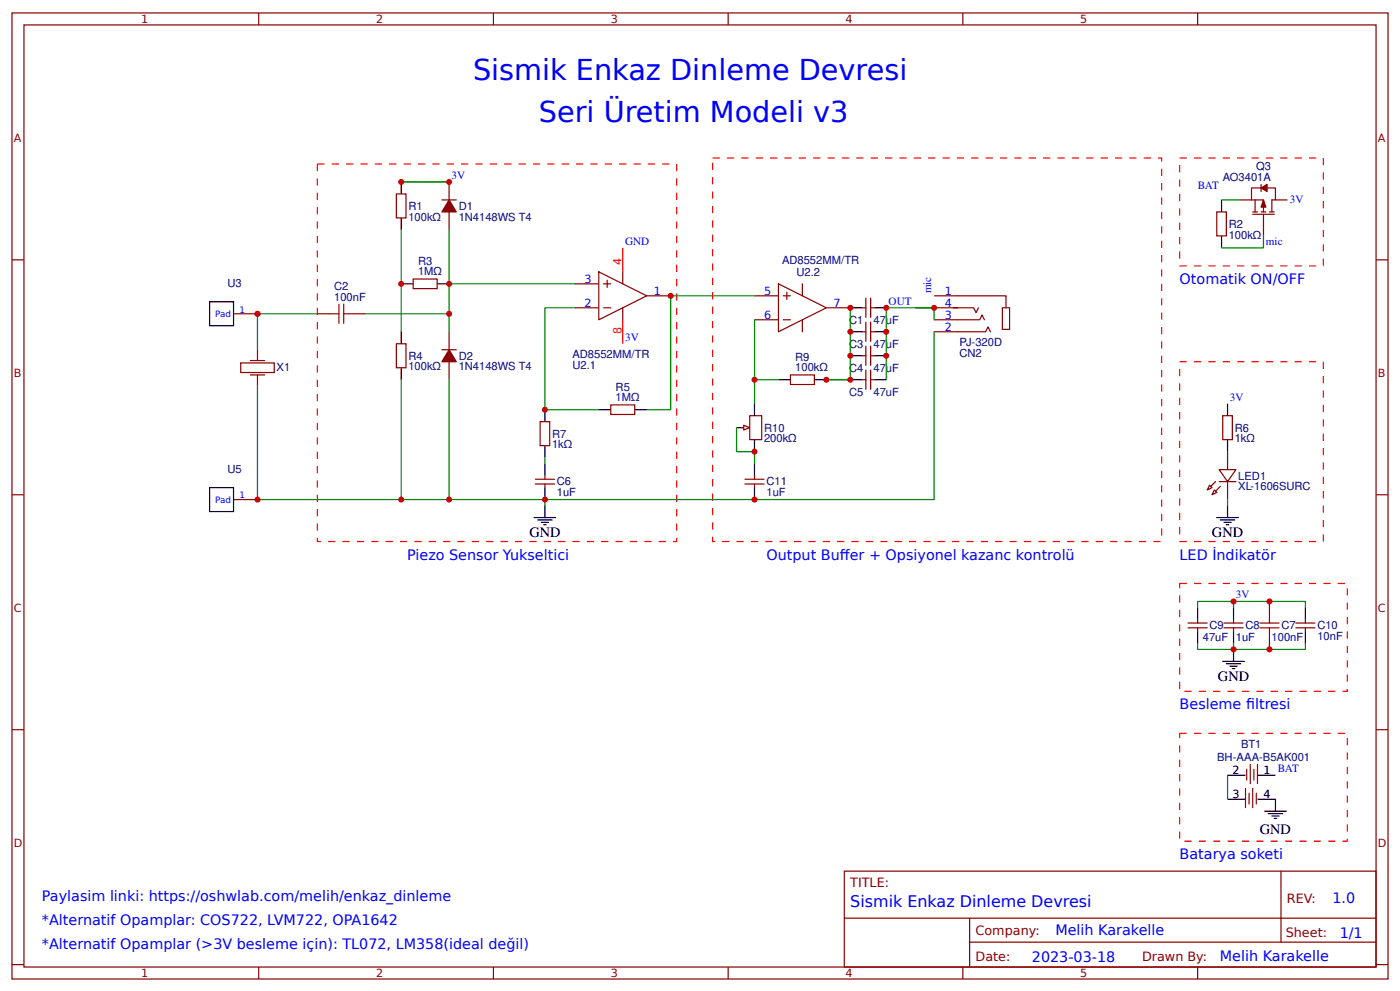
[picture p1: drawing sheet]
<svg xmlns="http://www.w3.org/2000/svg" width="309mm" height="219mm" viewBox="0 0 309 219" stroke-linecap="round" stroke-linejoin="round" font-family="sans-serif">
<g fill="none" stroke="#800" stroke-width=".26">
<path d="M2.6 2.9h304.1v213.2h-304.1zM5.3 5.5h298.7v208h-298.7zM57.1 2.9v2.6M109 2.9v2.6M160.9 2.9v2.6M212.7 2.9v2.6M264.6 2.9v2.6M2.6 57.4h2.7M87.6 42.8h2.1v5.3h-2.1zM97.6 44.1h3.2M99.2 40.2v3.9M99.2 46.8v3.9"/>
<path d="M268.8 46.8h2.1v5.3h-2.1zM273.8 44.1h2.7M276.5 44.1h2.6v2.7M276.8 47.3h4.7M276.8 46.8h1M277.3 44.1v2.7M278.6 41.5h-2.1v2.6M278.6 46.8h1.1M278.6 40.7v1.6M279.1 47.3v4.8M279.9 41.5h1.9v2.6h-.8v2.7M280.5 46.8h1"/>
<path d="M281.8 44.1h2.6M304 57.4h2.7M51.6 69.3h5.3M70.1 69.3h2.7M78.1 69.3h2.6M87.6 75.9h2.1v5.3h-2.1zM91.3 61.6h5.3v2.1h-5.3zM97.6 77.2h3.2M99.2 73.2v4M99.2 79.9v3.9M127 67.9h5.3M127 62.7h5.3"/>
<path d="M132.3 60l10.6 5.3-10.6 5.3zM133.3 67.9h1.6M133.3 62.7h1.6M134.1 61.9v1.5M137.6 60v2.7M137.6 67.9v2.7M142.9 65.3h5.3M166.7 65.3h5.3M166.7 70.6h5.3M172 62.7l10.6 5.2-10.6 5.3zM173 65.3h1.6M173 70.6h1.6"/>
<path d="M173.8 64.5v1.6M177.3 62.7v2.6M177.3 70.6v2.6M182.6 67.9h5.3M190.5 67.9h.8M190.5 73.2h.8M190.5 78.5h.8M191.3 65.8v4.3M191.3 71.1v4.3M191.3 76.4v4.2M192.4 65.8v4.3M192.4 71.1v4.3"/>
<path d="M192.4 76.4v4.2M192.4 67.9h.7M192.4 73.2h.7M192.4 78.5h.7M206.4 73.2h11.4l.5-1 .5 1M206.4 70.6h10l.6-1.1 .5 1.1M206.4 65.3h15.8v2.6M206.4 67.9h5.3M210.6 67.9h4.5l.5 1.1 .6-1.1M221.5 67.9h1.5v4.8h-1.5zM119.3 93.1h2.1v5.3h-2.1zM134.9 89.4h5.3v2.1h-5.3z"/>
<path d="M163.8 94.4h1.3M165.6 91.8h2.7v5.2h-2.7zM190.5 83.8h.8M191.3 81.7v4.2M192.4 81.7v4.2M192.4 83.8h.7M270.1 91.8h2.2v5.2h-2.2zM271.2 99.7v4M2.6 109.2h2.7M51.6 110.3h5.3M118.3 106.8h4.2M118.3 105.8h4.2"/>
<path d="M120.4 105v.8M120.4 106.8v.8M164.6 106.8h4.2M164.6 105.8h4.2M166.7 105v.8M166.7 106.8v.8M267.2 107.1l.6 .5-1.1 .6zM268.3 108.2l.5 .5-1 .5zM269.3 103.7h3.7l-1.8 2.6zM269.3 106.3h3.7M271.2 106.3v4M304 109.2h2.7"/>
<path d="M262.5 138.6h4.2M262.5 137.5h4.2M264.6 136.7v.8M264.6 138.6v.8M270.4 138.6h4.2M270.4 137.5h4.2M272.5 136.7v.8M272.5 138.6v.8M280.5 132.8v2.6M286.3 138.6h4.2M286.3 137.5h4.2M288.4 136.7v.8"/>
<path d="M288.4 138.6v.8M280.5 140.7v2.7M2.6 161.1h2.7M275.2 174v4.3M275.4 169.8v2.4M276 175.1v2.4M276.2 168.8v4.2M276.8 174v4.3M277 169.8v2.4M277.5 175.1v2.4M277.8 168.8v4.2M304 161.1h2.7"/>
<path d="M186.5 192.3h117.5v21.2h-117.5zM283 192.3v15.7M2.6 212.9h2.7M57.1 213.5v2.6M109 213.5v2.6M160.9 213.5v2.6M186.6 202.7h117.3M212.7 213.5v2.6M214.2 208h89.7M214.2 202.7v10.6M264.6 213.5v2.6M304 212.9h2.7"/>
</g>
<g fill="#800" stroke="#800" stroke-width=".26">
<path d="M99.2 44.1l1.6 2.7h-3.2z"/>
<path d="M99.2 77.2l1.6 2.7h-3.2z"/>
<path d="M269.6 107.4l-1 1z"/>
<path d="M268.6 106.3l-1.1 1.1z"/>
<path d="M279.1 44.1l.6 1.6h-1.1z"/>
<path d="M278.6 41.5l1.3-.8v1.6z"/>
</g>
<g fill="none" stroke="#000" stroke-width=".26">
<path d="M88.6 40.2v2.6M88.6 48.1v2.6M269.9 44.1v2.7M269.9 52.1v2.6M46.3 66.6h5.3v5.3h-5.3zM88.6 73.2v2.7M88.6 62.7h2.7M96.6 62.7h2.6M187.9 67.9h2.6M187.9 73.2h2.6M187.9 78.5h2.6M193.1 67.9h2.7"/>
<path d="M193.1 73.2h2.7M193.1 78.5h2.7M88.6 81.2v2.6M120.4 90.4v2.7M120.4 98.4v2.6M132.3 90.4h2.6M140.2 90.4h2.7M162.7 94.4h2.7M166.7 89.1v2.7M166.7 97v2.7M187.9 83.8h2.6M193.1 83.8h2.7"/>
<path d="M271.2 89.1v2.7M271.2 97v2.7M46.3 107.6h5.3v5.3h-5.3zM118 114.2h4.8M118.8 114.8h3.2M119.6 115.3h1.6M120.1 115.8h.5M120.4 102.3v2.7M120.4 107.6v2.7M120.4 111.6v2.6M166.7 102.3v2.7M166.7 107.6v2.7"/>
<path d="M268.8 114.2h4.8M269.6 114.8h3.2M270.4 115.3h1.6M270.9 115.8h.6M271.2 111.6v2.6M264.6 134.1v2.6M264.6 139.4v2.6M272.5 134.1v2.6M272.5 139.4v2.6M288.4 134.1v2.6M288.4 139.4v2.6M270.1 146h4.8"/>
<path d="M270.9 146.5h3.2M271.7 147.1h1.6M272.3 147.6h.5M272.5 143.4v2.6M271.2 176.4h4M271.2 171.1h4M277.8 176.4h4v2.7M277.8 171.1h4M279.4 179.1h4.8M280.2 179.6h3.2M281 180.1h1.6M281.5 180.7h.5"/>
</g>
<g fill="none" stroke="#080" stroke-width=".26">
<path d="M88.6 40.2h10.6M88.6 50.7v22.5M99.2 50.7v22.5M269.9 44.1h3.9M279.1 52.1v2.6h-9.2M70.1 69.3h-13.2v7.9M80.7 69.3h18.5M99.2 62.7h27.8M127 67.9h-6.6v22.5h11.9M166.7 65.3h-18.5v25.1h-5.3M166.7 70.6v18.5M187.9 67.9v15.9h-5.3"/>
<path d="M202.4 67.9h4h-10.6v15.9M206.4 73.2v37.1h-86M206.4 67.9v2.7M56.9 85.1v25.2h31.7M88.6 83.8v26.5M99.2 83.8v26.5h-10.6M166.7 83.8h5.3M99.2 110.3h21.2M120.4 101v1.3M120.4 110.3v1.3M271.2 110.3v1.3M264.6 134.1v-1.3h7.9v1.3"/>
<path d="M272.5 132.8h15.9v1.3M264.6 142v1.4h7.9v-1.4M288.4 142v1.4h-15.9M271.2 171.1v5.3"/>
</g>
<path d="M72.8 69.3h2.1M74.9 67.2v4.2M75.9 69.3h2.2M75.9 67.2v4.2M278.3 138.6h4.3M278.3 137.5h4.3M280.5 135.4v2.1M280.5 138.6v2.1" fill="none" stroke="#a00000" stroke-width=".26"/>
<path d="M55.3 79.6h3.2M56.9 77.2v2.4M53.2 80.1h7.4v2.1h-7.4zM55.3 82.8h3.2M56.9 82.7v2.4" fill="none" stroke="#840000" stroke-width=".26"/>
<path d="M70.1 36.2h79.4v83.3h-79.4zM157.4 34.9h99.2v84.6h-99.2zM260.6 79.9h31.8v39.6h-31.8z" fill="none" stroke="#f00" stroke-width=".26" stroke-dasharray="1.6 1.6" stroke-linecap="butt"/>
<path d="M137.6 54.7v5.3M137.6 70.6v5.3" fill="none" stroke="#f00" stroke-width=".26"/>
<path d="M164.3 93.9l1.3 .5-1.3 .5z" fill="#efefef" stroke="#800" stroke-width=".26"/>
<path d="M172 83.8h2.6M179.9 83.8h2.7" fill="none" stroke="#000" stroke-width=".26"/>
<path d="M174.6 82.8h5.3v2.1h-5.3z" fill="none" stroke="#800" stroke-width=".26"/>
<path d="M162.7 94.4v5.3h4v2.6M182.6 83.8h5.3" fill="none" stroke="#080" stroke-width=".26"/>
<path d="M260.6 34.9h31.8v23.8h-31.8zM260.6 128.8h37.1v23.8h-37.1zM260.6 161.9h37.1v23.8h-37.1z" fill="none" stroke="#f00" stroke-width=".26" stroke-dasharray="1.6 1.6" stroke-linecap="butt"/>
<g fill="#c00">
<circle cx="88.6" cy="40.2" r=".66"/>
<circle cx="99.2" cy="40.2" r=".66"/>
<circle cx="99.2" cy="69.3" r=".66"/>
<circle cx="187.9" cy="78.5" r=".66"/>
<circle cx="99.2" cy="110.3" r=".66"/>
<circle cx="88.6" cy="110.3" r=".66"/>
<circle cx="99.2" cy="62.7" r=".66"/>
<circle cx="88.6" cy="62.7" r=".66"/>
<circle cx="56.9" cy="69.3" r=".66"/>
<circle cx="56.9" cy="110.3" r=".66"/>
<circle cx="148.2" cy="65.3" r=".66"/>
<circle cx="187.9" cy="67.9" r=".66"/>
<circle cx="187.9" cy="73.2" r=".66"/>
<circle cx="120.4" cy="110.3" r=".66"/>
<circle cx="120.4" cy="90.4" r=".66"/>
<circle cx="272.5" cy="143.4" r=".66"/>
<circle cx="272.5" cy="132.8" r=".66"/>
<circle cx="280.5" cy="132.8" r=".66"/>
<circle cx="280.5" cy="143.4" r=".66"/>
<circle cx="195.8" cy="67.9" r=".66"/>
<circle cx="195.8" cy="73.2" r=".66"/>
<circle cx="195.8" cy="78.5" r=".66"/>
<circle cx="206.4" cy="67.9" r=".66"/>
<circle cx="166.7" cy="83.8" r=".66"/>
<circle cx="187.9" cy="83.8" r=".66"/>
<circle cx="182.6" cy="83.8" r=".66"/>
<circle cx="166.7" cy="110.3" r=".66"/>
<circle cx="166.7" cy="99.7" r=".66"/>
</g>
<g font-size="6.3" fill="#00f">
<text x="104.5" y="17.7">Sismik Enkaz Dinleme Devresi</text>
<text x="119.1" y="26.9">Seri Üretim Modeli v3</text>
</g>
<text font-size="3.5" fill="#00f" x="187.9" y="200.2">Sismik Enkaz Dinleme Devresi</text>
<g font-size="3.2" fill="#00f">
<text x="260.6" y="62.7">Otomatik ON/OFF</text>
<text x="90" y="123.5">Piezo Sensor Yukseltici</text>
<text x="169.3" y="123.5">Output Bufer + Opsiyonel kazanc kontrolü</text>
<text x="185.5" y="123.5">f</text>
<text x="260.6" y="123.5">LED İndikatör</text>
<text x="260.6" y="156.6">Besleme fltresi</text>
<text x="275.3" y="156.6">i</text>
<text x="260.6" y="189.7">Batarya soketi</text>
<text x="9.3" y="198.9">Paylasim linki: https://oshwlab.com/melih/enkaz_dinleme</text>
<text x="294.4" y="199.2">1.0</text>
<text x="9.3" y="204.2">*Alternatif Opamplar: COS722, LVM722, OPA1642</text>
<text x="9.3" y="209.5">*Alternatif Opamplar (&gt;3V besleme için): TL072, LM358(ideal değil)</text>
<text x="233.2" y="206.4">Melih Karakelle</text>
<text x="296" y="207">1/1</text>
<text x="228" y="212.3">2023-03-18</text>
<text x="269.5" y="212.2">Melih Karakelle</text>
</g>
<g font-size="3.2">
<text x="116.9" y="118.5">GND</text>
<text x="267.8" y="118.5">GND</text>
<text x="269.1" y="150.2">GND</text>
<text x="278.3" y="184.1">GND</text>
</g>
<g font-size="2.8" fill="#800">
<text x="187.9" y="195.7">TITLE:</text>
<text x="284.3" y="199.2">REV:</text>
<text x="215.5" y="206.4">Company:</text>
<text x="284.1" y="206.9">Sheet:</text>
<text x="215.5" y="212.1">Date:</text>
<text x="252.3" y="212.2">Drawn By:</text>
</g>
<g font-size="2.5" fill="#800">
<text x="31.2" y="5.1">1</text>
<text x="83.1" y="5.1">2</text>
<text x="134.9" y="5.1">3</text>
<text x="186.8" y="5.1">4</text>
<text x="238.7" y="5.1">5</text>
<text x="3" y="31.4">A</text>
<text x="304.4" y="31.4">A</text>
<text x="3" y="83.3">B</text>
<text x="304.4" y="83.3">B</text>
<text x="3" y="135.1">C</text>
<text x="304.4" y="135.1">C</text>
<text x="3" y="187">D</text>
<text x="304.4" y="187">D</text>
<text x="31.2" y="215.7">1</text>
<text x="83.1" y="215.7">2</text>
<text x="134.9" y="215.7">3</text>
<text x="186.8" y="215.7">4</text>
<text x="238.7" y="215.7">5</text>
</g>
<g font-size="2.5" fill="#00f">
<text x="99.7" y="39.5">3V</text>
<text x="264.7" y="41.8">BAT</text>
<text x="285" y="44.8">3V</text>
<text x="138.1" y="54.1">GND</text>
<text x="279.7" y="54.1">mic</text>
<text x="129.1" y="62.4">3</text>
<text x="144.5" y="65">1</text>
<text x="168.8" y="65">5</text>
<text x="205.7" y="64.8" transform="rotate(-90 205.7 64.8)">mic</text>
<text x="208.8" y="65">1</text>
<text x="129.1" y="67.7">2</text>
<text x="168.8" y="70.3">6</text>
<text x="184.1" y="67.7">7</text>
<text x="196.3" y="67.3">OUT</text>
<text x="208.8" y="67.7">4</text>
<text x="208.8" y="70.3">3</text>
<text x="138.1" y="75.2">3V</text>
<text x="208.8" y="73">2</text>
<text x="271.7" y="88.5">3V</text>
<text x="273" y="132.1">3V</text>
</g>
<g font-size="2.5" fill="#000080">
<text x="270.2" y="39.9">AO3401A</text>
<text x="277.5" y="37.5">Q3</text>
<text x="90.2" y="46.3">R1</text>
<text x="101.3" y="46.3">D1</text>
<text x="90.2" y="48.7">100kΩ</text>
<text x="101.3" y="48.7">1N4148WS T4</text>
<text x="271.5" y="52.7">100kΩ</text>
<text x="271.5" y="50.3">R2</text>
<text x="92.3" y="58.4">R3</text>
<text x="172.8" y="58.2">AD8552MM/TR</text>
<text x="50.3" y="63.4">U3</text>
<text x="73.8" y="64">C2</text>
<text x="92.3" y="60.8">1MΩ</text>
<text x="176" y="60.9">U2.2</text>
<text x="73.8" y="66.4">100nF</text>
<text x="187.6" y="71.5">C1</text>
<text x="193" y="71.5">47uF</text>
<text x="187.6" y="76.7">C3</text>
<text x="193" y="76.7">47uF</text>
<text x="212" y="76.4">PJ-320D</text>
<text x="61.1" y="82">X1</text>
<text x="90.2" y="81.8">100kΩ</text>
<text x="90.2" y="79.4">R4</text>
<text x="101.3" y="81.8">1N4148WS T4</text>
<text x="101.3" y="79.4">D2</text>
<text x="126.5" y="79.1">AD8552MM/TR</text>
<text x="126.5" y="81.4">U2.1</text>
<text x="175.7" y="82">100kΩ</text>
<text x="175.7" y="79.6">R9</text>
<text x="187.6" y="82">C4</text>
<text x="193" y="82">47uF</text>
<text x="212" y="78.8">CN2</text>
<text x="136" y="88.6">1MΩ</text>
<text x="136" y="86.2">R5</text>
<text x="187.6" y="87.3">C5</text>
<text x="193" y="87.3">47uF</text>
<text x="168.8" y="95.3">R10</text>
<text x="272.8" y="95.3">R6</text>
<text x="122" y="99">1kΩ</text>
<text x="122" y="96.6">R7</text>
<text x="168.8" y="97.6">200kΩ</text>
<text x="272.8" y="97.6">1kΩ</text>
<text x="50.3" y="104.4">U5</text>
<text x="123" y="107.1">C6</text>
<text x="169.3" y="107.1">C11</text>
<text x="273.6" y="105.9">LED1</text>
<text x="123" y="109.5">1uF</text>
<text x="169.3" y="109.5">1uF</text>
<text x="273.6" y="108.2">XL-1606SURC</text>
<text x="265.7" y="141.6">47uF</text>
<text x="267.2" y="138.9">C9</text>
<text x="273" y="141.6">1uF</text>
<text x="275.2" y="138.9">C8</text>
<text x="280.9" y="141.6">100nF</text>
<text x="283.1" y="138.9">C7</text>
<text x="291" y="141.3">10nF</text>
<text x="291" y="138.9">C10</text>
<text x="274.2" y="165.1">BT1</text>
<text x="268.9" y="168">BH-AAA-B5AK001</text>
</g>
<g font-size="2.5" fill="#f00">
<text x="137.3" y="58.4" transform="rotate(-90 137.3 58.4)">4</text>
<text x="137.3" y="73.7" transform="rotate(-90 137.3 73.7)">8</text>
</g>
<g font-size="2.5">
<text x="272.3" y="170.9">2</text>
<text x="279.1" y="170.9">1 BAT</text>
<text x="272.3" y="176.2">3</text>
<text x="279.1" y="176.2">4</text>
</g>
<g font-size="1.9" fill="#00f">
<text x="47.6" y="70.1">Pad</text>
<text x="52.9" y="69">1</text>
<text x="47.6" y="111.1">Pad</text>
<text x="52.9" y="110">1</text>
</g>
</svg>
